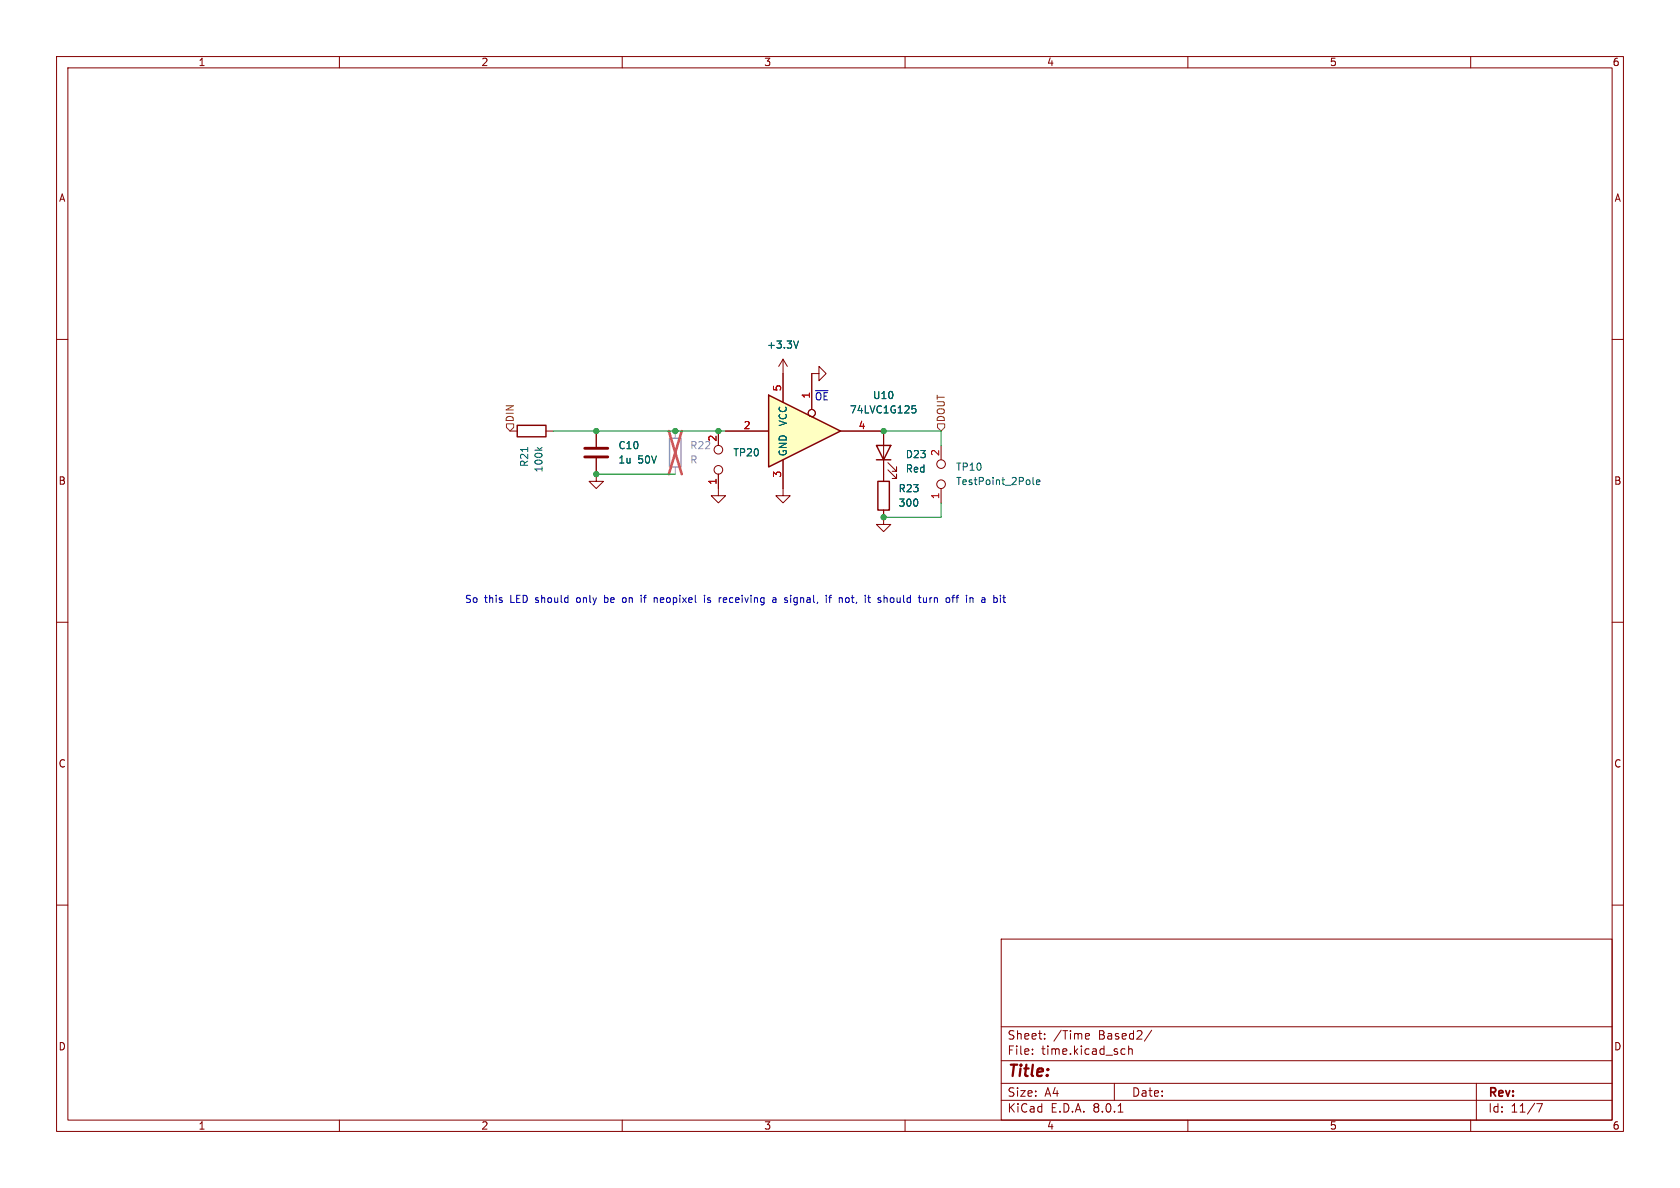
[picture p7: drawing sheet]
<svg xmlns="http://www.w3.org/2000/svg" width="297mm" height="210mm" viewBox="0 0 297 210" stroke-linecap="round" stroke-linejoin="round" font-family="sans-serif">
<g fill="none" stroke="#840000" stroke-width=".18">
<path d="M10 10h277v190h-277zM12 12h273v186h-273zM60 10v2M110 10v2M160 10v2M210 10v2M260 10v2M10 60h2M285 60h2M90.2 76.2h1.2M96.5 76.2h1.3M105.4 76.2v2.8"/>
<path d="M127 76.2v2.5M138.4 63.5l-.7 1.3M138.4 63.5v2.5M138.4 63.5l.8 1.3M143.5 66h1.3v-1.2l1.2 1.2-1.2 1.3v-1.3M156.2 76.2v8.9M166.4 78.7v2.6M105.4 81v4.1h1.3l-1.3 1.3-1.3-1.3h1.3M127 83.8v3.8h1.3l-1.3 1.3-1.3-1.3h1.3M138.4 86.4v1.2h1.3l-1.3 1.3-1.2-1.3h1.2M156.2 90.2v2.5h1.3l-1.3 1.3-1.3-1.3h1.3M157 83.1l1.5 1.5v-.8v.8h-.8"/>
<path d="M157 81.8l1.5 1.5v-.7v.7h-.8M166.4 86.4v2.5M10 110h2M285 110h2M10 160h2M285 160h2M177 166h108v32h-108zM60 198v2M110 198v2M160 198v2M177 194.5h108M177 191.5h108"/>
<path d="M177 187.5h108M177 181.5h108M182.5 186.3v.1M182.5 185.5v.1M184.7 183.6v.1M184.7 182.8v.1M192 183.6h.5M192 182.8l.4-.1 .2 .4-.7 .1M197 191.5v3M197.7 196.6h.8M198.5 185.4l.4 .1M198.9 186.3l-.4 .1"/>
<path d="M199.5 185.5l.2-.1 .4 .1 .1 .9M199.5 184.9v1.5M203.6 182.1l-1.3 2M210 198v2M260 198v2M261 191.5v6.5M271.7 195.1h1l-.7 1.5"/>
<circle cx="127" cy="79.5" r=".76"/>
<circle cx="127" cy="83.1" r=".76"/>
<circle cx="166.4" cy="82" r=".76"/>
<circle cx="166.4" cy="85.6" r=".76"/>
</g>
<path d="M118.4 77.5h2v5.1h-2z" fill="none" stroke="#a1a1a1" stroke-width=".25"/>
<path d="M119.4 76.2v1.3M119.4 82.6v1.2" fill="none" stroke="#a1a1a1" stroke-width=".18"/>
<path d="M118.2 76.2l2.3 7.6M120.5 76.2l-2.3 7.6" fill="none" stroke="#e75356" stroke-width=".46"/>
<path d="M93.3 79.1v.7M95 79.1l.5 .5M95.8 79.1l-.5 .4M141.2 60.3l-.5 1.2M182.6 84.4v1.1l.2 .2M183.2 85.2l.6-.1v-.2l-.4-.1-.2 .2 .1 .6h.5" fill="none" stroke="#006464" stroke-width=".18"/>
<path d="M103.4 79.2h4M103.4 80.8h4" fill="none" stroke="#840000" stroke-width=".51"/>
<path d="M91.4 75.2h5.1v2h-5.1zM154.9 78.7h2.6l-1.3 2.6zM154.9 81.3h2.6M155.2 85.1h2v5.1h-2z" fill="none" stroke="#840000" stroke-width=".25"/>
<path d="M135.9 69.9l12.7 6.3-12.7 6.4z" fill="#ffffc2"/>
<path d="M135.9 69.9l12.7 6.3-12.7 6.4z" fill="none" stroke="#840000" stroke-width=".25"/>
<g fill="none" stroke="#840000" stroke-width=".18">
<path d="M105.4 76.2v2.8M127 76.2v2.5M128.3 76.2h7.6M138.4 66v5.1M143.5 66v6.4M148.6 76.2h7.6v2.5M105.4 81v2.8M127 83.8v2.6M138.4 81.3v5.1M156.2 81.3v3.8M156.2 90.2v1.2"/>
<circle cx="143.5" cy="73" r=".63"/>
</g>
<path d="M141.2 60.3l-.5 1.2M161.3 71.7h.6M161.4 72.2h.3l.2 .3v.4l-.5 .1" fill="none" stroke="#006464" stroke-width=".18"/>
<path d="M89.5 74.9h1.3v.7l-.6 .6-.7-.6zM165.7 74.9h1.3v.7l-.6 .6-.7-.6z" fill="none" stroke="#725600" stroke-width=".18"/>
<g fill="none" stroke="#0000c2" stroke-width=".18">
<path d="M106.9 105.2v1.3M106.9 106.4l.1 .1M107 105.7h-.1M110.5 105.7h-.3l-.2 .2 .1 .5 .4 .1M113.4 105.2v.2M113.8 105.7h.5M115.8 105.7l.4 .1v.7M124.5 105.2v.2M124.5 105.7v.8M125.1 106.4h.5M125.6 105.7h-.3l-.2 .1v.2l.5 .1M128.3 105.7h-.2l-.2 .1v.6l.4 .1"/>
<path d="M128.5 106l-.6 .1M136.6 105.7h.5l.1 .8M137.2 106h-.4l-.2 .2 .2 .3 .4-.1M146.5 105.7h.5M147 105.2l-.3 .2v1.1M149.7 105.7h.3l.1 .2v.5l-.4 .1M157.6 105.7l-.2 .2v.4l.2 .2M164.4 105.7v.8M164.8 105.7l-.4 .2M169 105.7h.5M169.5 105.2l-.3 .2v1.1M174 105.7h-.4"/>
<path d="M174 106h-.3l-.2 .2 .1 .2 .4 .1M176.2 105.7l.1 .2-.1 .5"/>
</g>
<path d="M97.8 76.2h30.5M156.2 76.2h10.2v2.5M105.4 83.8h14M166.4 88.9v2.5h-10.2" fill="none" stroke="#009600" stroke-width=".18"/>
<g fill="#009600" stroke="#009600" stroke-width=".18">
<circle cx="105.4" cy="76.2" r=".46"/>
<circle cx="156.2" cy="76.2" r=".46"/>
<circle cx="127" cy="76.2" r=".46"/>
<circle cx="156.2" cy="91.4" r=".46"/>
<circle cx="119.4" cy="76.2" r=".46"/>
<circle cx="105.4" cy="83.8" r=".46"/>
</g>
<text font-size="2.8" fill="#840000" x="178" y="190.9">Title:</text>
<g font-size="2.1" fill="#840000">
<text x="178" y="184">Sheet:</text>
<text x="186.2" y="184">/Time</text>
<text x="194.2" y="184">Based2/</text>
<text x="178" y="186.7">File:</text>
<text x="184.1" y="186.7">time.kicad_sch</text>
<text x="178" y="196.9">KiCad</text>
<text x="178" y="194.1">Size:</text>
<text x="184.7" y="194.1">A4</text>
<text x="185.7" y="196.9">E.D.A.</text>
<text x="193.3" y="196.9">8.0.1</text>
<text x="200" y="194.1">Date:</text>
<text x="263" y="194.3">Rev:</text>
<text x="263" y="196.9">Id:</text>
<text x="267.1" y="196.9">11/7</text>
</g>
<g font-size="1.8" fill="#840000">
<text x="35" y="11.9">1</text>
<text x="85" y="11.9">2</text>
<text x="135" y="11.9">3</text>
<text x="185" y="11.9">4</text>
<text x="235" y="11.9">5</text>
<text x="285" y="11.9">6</text>
<text x="10.3" y="35.9">A</text>
<text x="285.3" y="35.9">A</text>
<text x="10.3" y="85.9">B</text>
<text x="285.3" y="85.9">B</text>
<text x="10.3" y="135.9">C</text>
<text x="285.3" y="135.9">C</text>
<text x="10.3" y="185.9">D</text>
<text x="285.3" y="185.9">D</text>
<text x="35" y="199.9">1</text>
<text x="85" y="199.9">2</text>
<text x="135" y="199.9">3</text>
<text x="185" y="199.9">4</text>
<text x="235" y="199.9">5</text>
<text x="285" y="199.9">6</text>
</g>
<g font-size="1.8" fill="#006464">
<text x="135.5" y="61.8">+3.3V</text>
<text x="154.2" y="70.7">U10</text>
<text x="139.3" y="75.5" transform="rotate(-90 139.3 75.5)">VCC</text>
<text x="150.2" y="73.3">74LVC1G125</text>
<text x="93.6" y="82.6" transform="rotate(-90 93.6 82.6)">R21</text>
<text x="96.1" y="83.6" transform="rotate(-90 96.1 83.6)">100k</text>
<text x="109.2" y="82.1">1u</text>
<text x="109.2" y="79.6">C10</text>
<text x="112.8" y="82.1">50V</text>
<text x="129.5" y="80.9">TP20</text>
<text x="139.3" y="80.8" transform="rotate(-90 139.3 80.8)">GND</text>
<text x="160" y="81.2">D23</text>
<text x="160" y="83.7">Red</text>
<text x="168.9" y="83.4">TP10</text>
<text x="158.8" y="89.8">300</text>
<text x="158.8" y="87.2">R23</text>
<text x="168.9" y="86">TestPoint_2Pole</text>
</g>
<g font-size="1.8" fill="#a90000">
<text x="138.2" y="69.3" transform="rotate(-90 138.2 69.3)">5</text>
<text x="143.3" y="70.6" transform="rotate(-90 143.3 70.6)">1</text>
<text x="131.4" y="75.9">2</text>
<text x="151.7" y="75.9">4</text>
<text x="126.7" y="78.2" transform="rotate(-90 126.7 78.2)">2</text>
<text x="166.1" y="80.7" transform="rotate(-90 166.1 80.7)">2</text>
<text x="126.7" y="85.8" transform="rotate(-90 126.7 85.8)">1</text>
<text x="138.2" y="84.5" transform="rotate(-90 138.2 84.5)">3</text>
<text x="166.1" y="88.3" transform="rotate(-90 166.1 88.3)">1</text>
</g>
<g font-size="1.8" fill="#0000c2">
<text x="143.9" y="71">~{OE}</text>
<text x="82.1" y="106.8">So</text>
<text x="85.6" y="106.8">this</text>
<text x="90.3" y="106.8">LED should</text>
<text x="102.4" y="106.8">only</text>
<text x="107.5" y="106.8">be</text>
<text x="110.9" y="106.8">on</text>
<text x="114.4" y="106.8">if</text>
<text x="116.9" y="106.8">neopixel</text>
<text x="126" y="106.8">is</text>
<text x="128.8" y="106.8">receiving</text>
<text x="138.5" y="106.8">a</text>
<text x="140.8" y="106.8">signal,</text>
<text x="148.3" y="106.8">if</text>
<text x="150.8" y="106.8">not,</text>
<text x="155.6" y="106.8">it</text>
<text x="158.1" y="106.8">should</text>
<text x="165.6" y="106.8">turn</text>
<text x="170.6" y="106.8">off</text>
<text x="174.3" y="106.8">in</text>
<text x="177.3" y="106.8">a</text>
</g>
<g font-size="1.8" fill="#725600">
<text x="91" y="74.7" transform="rotate(-90 91 74.7)">DIN</text>
<text x="167.2" y="74.7" transform="rotate(-90 167.2 74.7)">DOUT</text>
</g>
<g font-size="1.8" fill="#989898">
<text x="121.9" y="79.6">R22</text>
<text x="121.9" y="82.1">R</text>
</g>
</svg>
